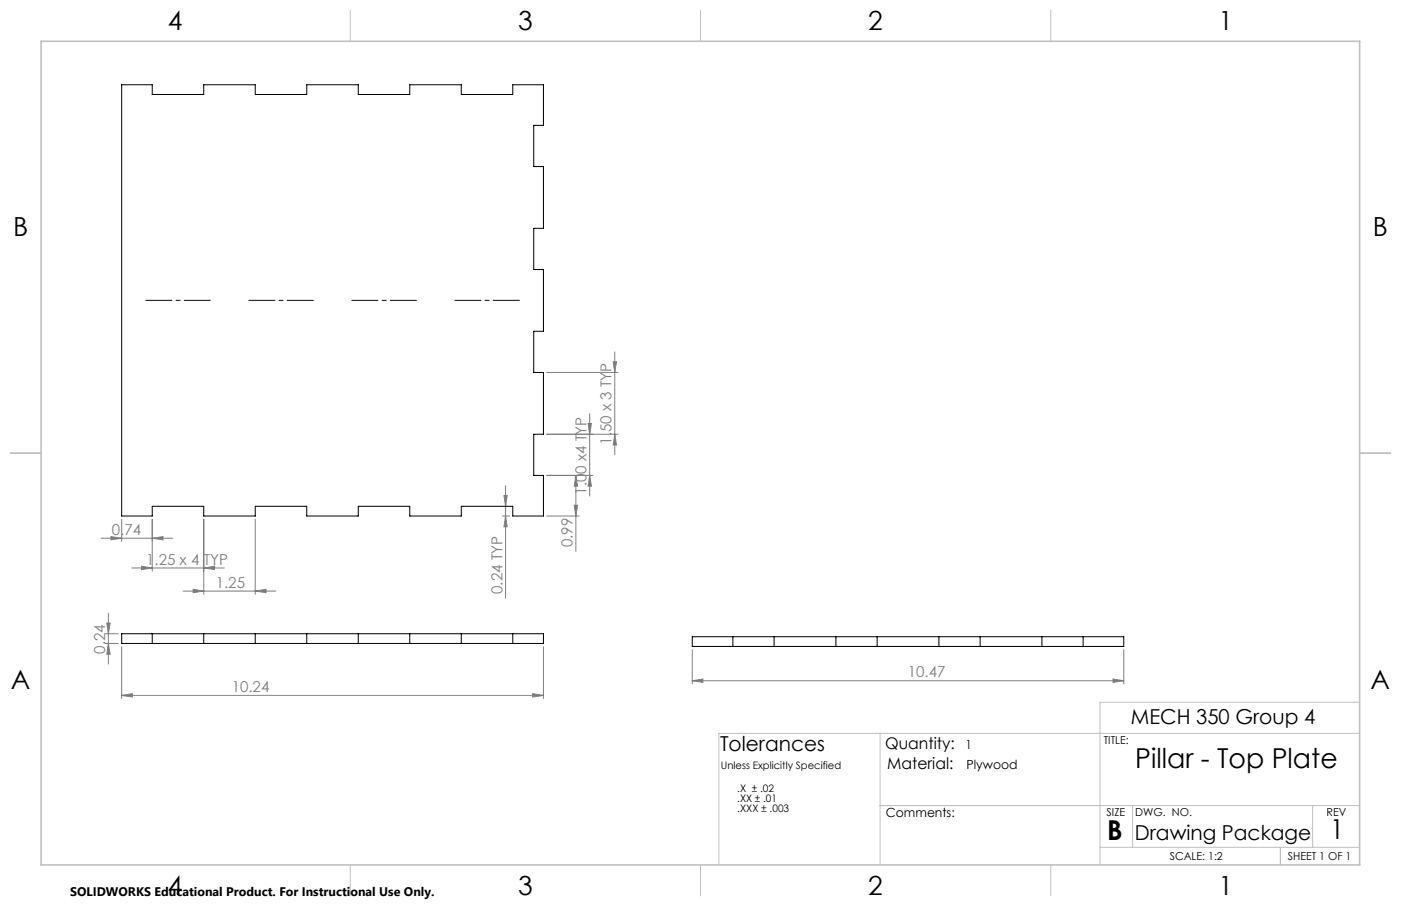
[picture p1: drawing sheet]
<svg xmlns="http://www.w3.org/2000/svg" width="432mm" height="279mm" viewBox="0 0 432 279" stroke-linecap="round" stroke-linejoin="round" font-family="sans-serif">
<g fill="none" stroke="#808080" stroke-width=".31">
<path d="M168.5 114.9h22M189 111.5h1l-.5 3.4zM189.5 108.5v31.8M168.5 133.9h22M181.3 130.6h1l-.5 3.3zM181.8 127.6v25.4M189.5 133.9l.5 3.3h-1zM154.8 159.1h2.3M155.3 152.8h1l-.5 3.3zM155.8 159.1l.5 3.4h-1zM155.8 149.8v34.7M168.5 159.1h10"/>
<path d="M177 155.8h1l-.5 3.3zM177.5 146.6l.5 3.3h-1zM177.5 146.6v23.4M181.8 146.6l.5 3.3h-1zM182.8 146.6h-14.3M31.2 166h22.1M34.2 165.5l3.3 .5-3.3 .5zM37.5 160.1v6.9M40.6 175.2h28.5M43.6 174.6l3.3 .6-3.3 .4zM46.9 166l3.3-.5v1zM46.9 160.1v16"/>
<path d="M62.8 175.2l3.3-.6v1zM62.8 160.1v23.2M78.7 160.1v23.2M32.4 195.4h4.1M32.4 198.4h4.1M32.9 192.2h1l-.5 3.2zM33.4 198.4l.5 3.4h-1zM33.4 189.1v15.7M37.5 199.5v15.9M56.4 182.3h28.6M59.5 181.8l3.3 .5-3.3 .5zM78.7 182.3l3.3-.5v1z"/>
<path d="M167.5 199.5v15.9M37.5 214.5l3.3-.6v1zM37.5 214.5h130M164.2 213.9l3.3 .6-3.3 .4zM213.4 209.9l3.2-.5v1zM213.4 200.3v10.6M213.4 209.9h133M343 209.4l3.4 .5-3.4 .5zM346.4 200.3v10.6"/>
</g>
<path d="M64.8 92.6h-19.9M96.6 92.6h-19.9M128.3 92.6h-19.9M160.1 92.6h-19.9" fill="none" stroke="#000" stroke-width=".31" stroke-dasharray="15.2 1.3 1.3 1.3" stroke-dashoffset="7.2"/>
<g fill="none" stroke="#c0c0c0" stroke-width=".31">
<path d="M108 3.2v9.5M215.9 3.2v9.5M323.8 3.2v9.5M3.1 139.7h9.6M419.1 139.7h9.5M419.1 216.6h-80.1v50.1M271.3 226.2v40.5M419.1 226.2h-197.5v40.5M271.3 248.4h147.8M349.1 248.4v12.9M404.6 248.4v12.9M108 266.7v9.6"/>
<path d="M215.9 266.7v9.6M323.8 266.7v9.6M339 261.3h80.1M394.6 261.3v5.4"/>
</g>
<path d="M12.7 12.7h406.4v254h-406.4z" fill="none" stroke="#c0c0c0" stroke-width=".5"/>
<g fill="#808080">
<path d="M37.5 214.5l3.3-.6v1zM164.2 213.9l3.3 .6-3.3 .4zM43.6 174.6l3.3 .6-3.3 .4zM62.8 175.2l3.3-.6v1zM59.5 181.8l3.3 .5-3.3 .5zM78.7 182.3l3.3-.5v1zM213.4 209.9l3.2-.5v1zM343 209.4l3.4 .5-3.4 .5z"/>
<path d="M177 155.8h1l-.5 3.3zM177.5 146.6l.5 3.3h-1zM189.5 133.9l.5 3.3h-1zM189 111.5h1l-.5 3.4z"/>
<path d="M32.9 192.2h1l-.5 3.2zM33.4 198.4l.5 3.4h-1zM181.3 130.6h1l-.5 3.3zM181.8 146.6l.5 3.3h-1z"/>
<path d="M155.8 159.1l.5 3.4h-1zM155.3 152.8h1l-.5 3.3z"/>
<path d="M34.2 165.5l3.3 .5-3.3 .5zM46.9 166l3.3-.5v1z"/>
</g>
<g fill="none" stroke="#000" stroke-width=".31">
<path d="M37.5 26.1h9.4v3h15.9v-3h15.9v3h15.8v-3h15.9v3h15.9v-3h15.9v3h15.8v-3h9.5v12.6h-3v12.7h3v19h-3v12.7h3v19.1h-3v12.7h3v19h-3v12.7h3v12.5h-9.5v-3h-15.8v3h-15.9v-3h-15.9v3h-15.9v-3h-15.8v3h-15.9v-3h-15.9v3h-9.4zM37.5 195.4h130v3h-130zM46.9 195.4v3M62.8 195.4v3M78.7 195.4v3M94.5 195.4v3M110.4 195.4v3M126.3 195.4v3M142.2 195.4v3M158 195.4v3M213.4 196.4h133v3h-133zM225.9 196.4v3"/>
<path d="M238.6 196.4v3M257.6 196.4v3M270.3 196.4v3M289.4 196.4v3M302.1 196.4v3M321.1 196.4v3M333.8 196.4v3"/>
</g>
<g font-size="8.5">
<text x="349.9" y="237">Pillar - Top Plate</text>
<text x="341.3" y="259">B</text>
<text x="410" y="258.9">1</text>
</g>
<g font-size="8.1">
<text x="51.7" y="9.3">4</text>
<text x="159.7" y="9.3">3</text>
<text x="267.6" y="9.3">2</text>
<text x="375.6" y="9.3">1</text>
<text x="4" y="72.8">B</text>
<text x="423.1" y="72.8">B</text>
<text x="3.3" y="212.5">A</text>
<text x="422.4" y="212.5">A</text>
<text x="51.7" y="276">4</text>
<text x="159.7" y="276">3</text>
<text x="267.6" y="276">2</text>
<text x="375.6" y="276">1</text>
</g>
<g font-size="6.3">
<text x="348.5" y="223.4">MECH 350 Group 4</text>
<text x="221.9" y="231.8">Tolerances</text>
<text x="349.8" y="259">Drawing Package</text>
</g>
<g font-size="4.9">
<text x="272.8" y="230.9">Quantity:</text>
<text x="273.5" y="237">Material:</text>
</g>
<g font-size="4.7" fill="#808080">
<text x="188.5" y="137.1" transform="rotate(-90 188.5 137.1)">1.50 x 3 TYP</text>
<text x="180.8" y="152.6" transform="rotate(-90 180.8 152.6)">1.00 x4 TYP</text>
<text x="34.5" y="164.9">0.74</text>
<text x="176.5" y="168.7" transform="rotate(-90 176.5 168.7)">0.99</text>
<text x="45" y="174.1">1.25 x 4 TYP</text>
<text x="66.5" y="181.2">1.25</text>
<text x="154.8" y="183.2" transform="rotate(-90 154.8 183.2)">0.24 TYP</text>
<text x="32.4" y="201.5" transform="rotate(-90 32.4 201.5)">0.24</text>
<text x="279.8" y="208.9">10.47</text>
<text x="71.4" y="213.4">10.24</text>
</g>
<g font-size="3.9">
<text x="297.5" y="230.9">1</text>
<text x="297.9" y="237">Plywood</text>
<text x="273" y="251.9">Comments:</text>
</g>
<text font-size="3.8" x="21.6" y="276.3">SOLIDWORKS Educational Product. For Instructional Use Only.</text>
<g font-size="3.4">
<text x="340.2" y="229.5">TITLE:</text>
<text x="341.1" y="251.6">SIZE</text>
<text x="349.9" y="251.6">DWG. NO.</text>
<text x="408.9" y="251.7">REV</text>
<text x="360.5" y="265.2">SCALE: 1:2</text>
<text x="396.9" y="265.2">SHEET 1 OF 1</text>
</g>
<g font-size="3.2">
<text x="222.2" y="237">Unless Explicitly Specified</text>
<text x="227.2" y="244.1">.X ± .02</text>
<text x="227.2" y="247.3">.XX ± .01</text>
<text x="227.2" y="250.4">.XXX ± .003</text>
</g>
</svg>
